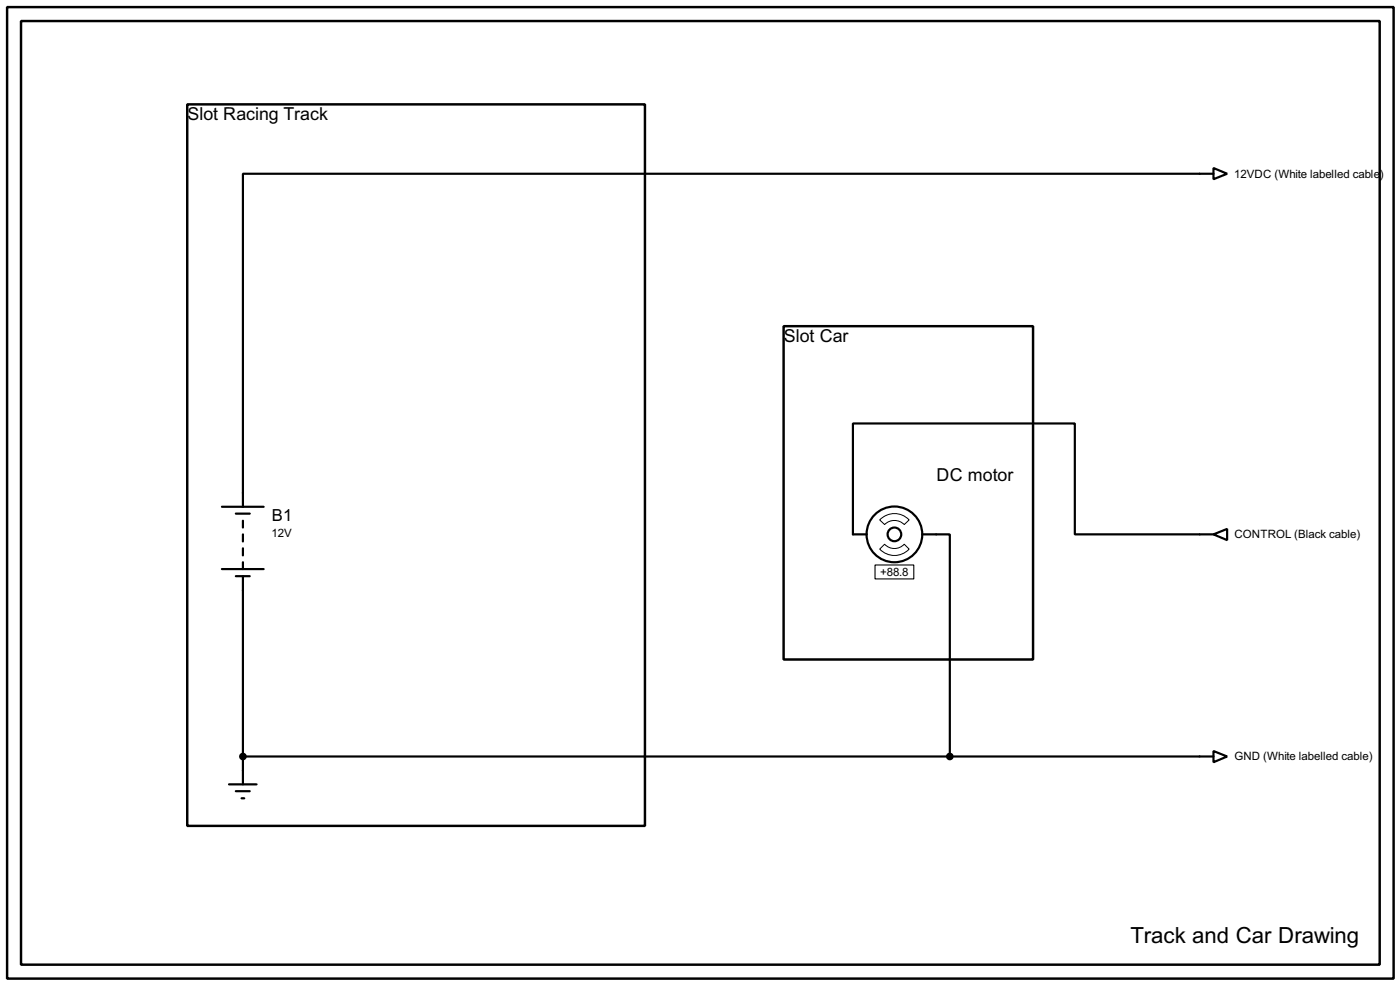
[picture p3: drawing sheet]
<svg xmlns="http://www.w3.org/2000/svg" width="256mm" height="180mm" viewBox="0 0 256 180" stroke-linecap="round" stroke-linejoin="round" font-family="sans-serif">
<g fill="none" stroke="#000" stroke-width=".4">
<path d="M222.3 30.8l2.5 1-2.5 1zM222.3 31.8h-177.8v61M40.7 92.8h7.6M43.2 94h2.6M44.5 95.3v1.3M44.5 97.8v1.3M158.8 97.8h-2.5v-20.3h40.6v20.3h25.4M169 97.8h5v40.7M222.3 97.8l2.5-1v2.1zM40.7 104.2h7.6M43.2 105.5h2.6M44.5 100.4v1.3"/>
<path d="M44.5 102.9v1.3M44.5 105.5v38.1M44.5 138.5h177.8M222.3 137.5l2.5 1-2.5 1zM42 143.6h5M43.2 144.8h2.6M44.3 146.1h.5"/>
<circle cx="163.8" cy="97.8" r="5.1"/>
<circle cx="163.8" cy="97.8" r="1.25"/>
</g>
<path d="M1.3 1.3h254v177.8h-254zM3.9 3.9h248.9v172.7h-248.9zM34.3 19.1h83.9v132.1h-83.9zM143.6 59.7h45.7v61h-45.7z" fill="none" stroke="#000" stroke-width=".45"/>
<g fill="#000" stroke="#000" stroke-width=".4">
<circle cx="44.5" cy="138.5" r=".5"/>
<circle cx="174" cy="138.5" r=".5"/>
</g>
<path d="M160.3 103.4h7.1v2.6h-7.1z" fill="none" stroke="#000" stroke-width=".2"/>
<path d="M161.2 95.2a3.7 3.7 0 0 1 5.4 0l-.9 .8a2.54 2.54 0 0 0-3.6 0zM161.2 100.5l.9-.9a2.45 2.45 0 0 0 3.6 0l.9 .9a3.7 3.7 0 0 1-5.4 0z" fill="none" stroke="#000" stroke-width=".18"/>
<text font-size="4.6" x="207.1" y="172.6">Track and Car Drawing</text>
<g font-size="3.7">
<text x="34.4" y="22">Slot Racing Track</text>
<text x="143.6" y="62.7">Slot Car</text>
<text x="171.6" y="88.1">DC motor</text>
</g>
<text font-size="3.4" x="49.8" y="95.3">B1</text>
<g font-size="2.4">
<text x="226.1" y="32.5">12VDC (White labelled cable</text>
<text x="252.8" y="32.5">)</text>
<text x="49.8" y="98.2">12V</text>
<text x="226.1" y="98.5">CONTROL (Black cable)</text>
<text x="161.3" y="105.4">+88.8</text>
<text x="226.1" y="139.2">GND (White labelled cable)</text>
</g>
</svg>
